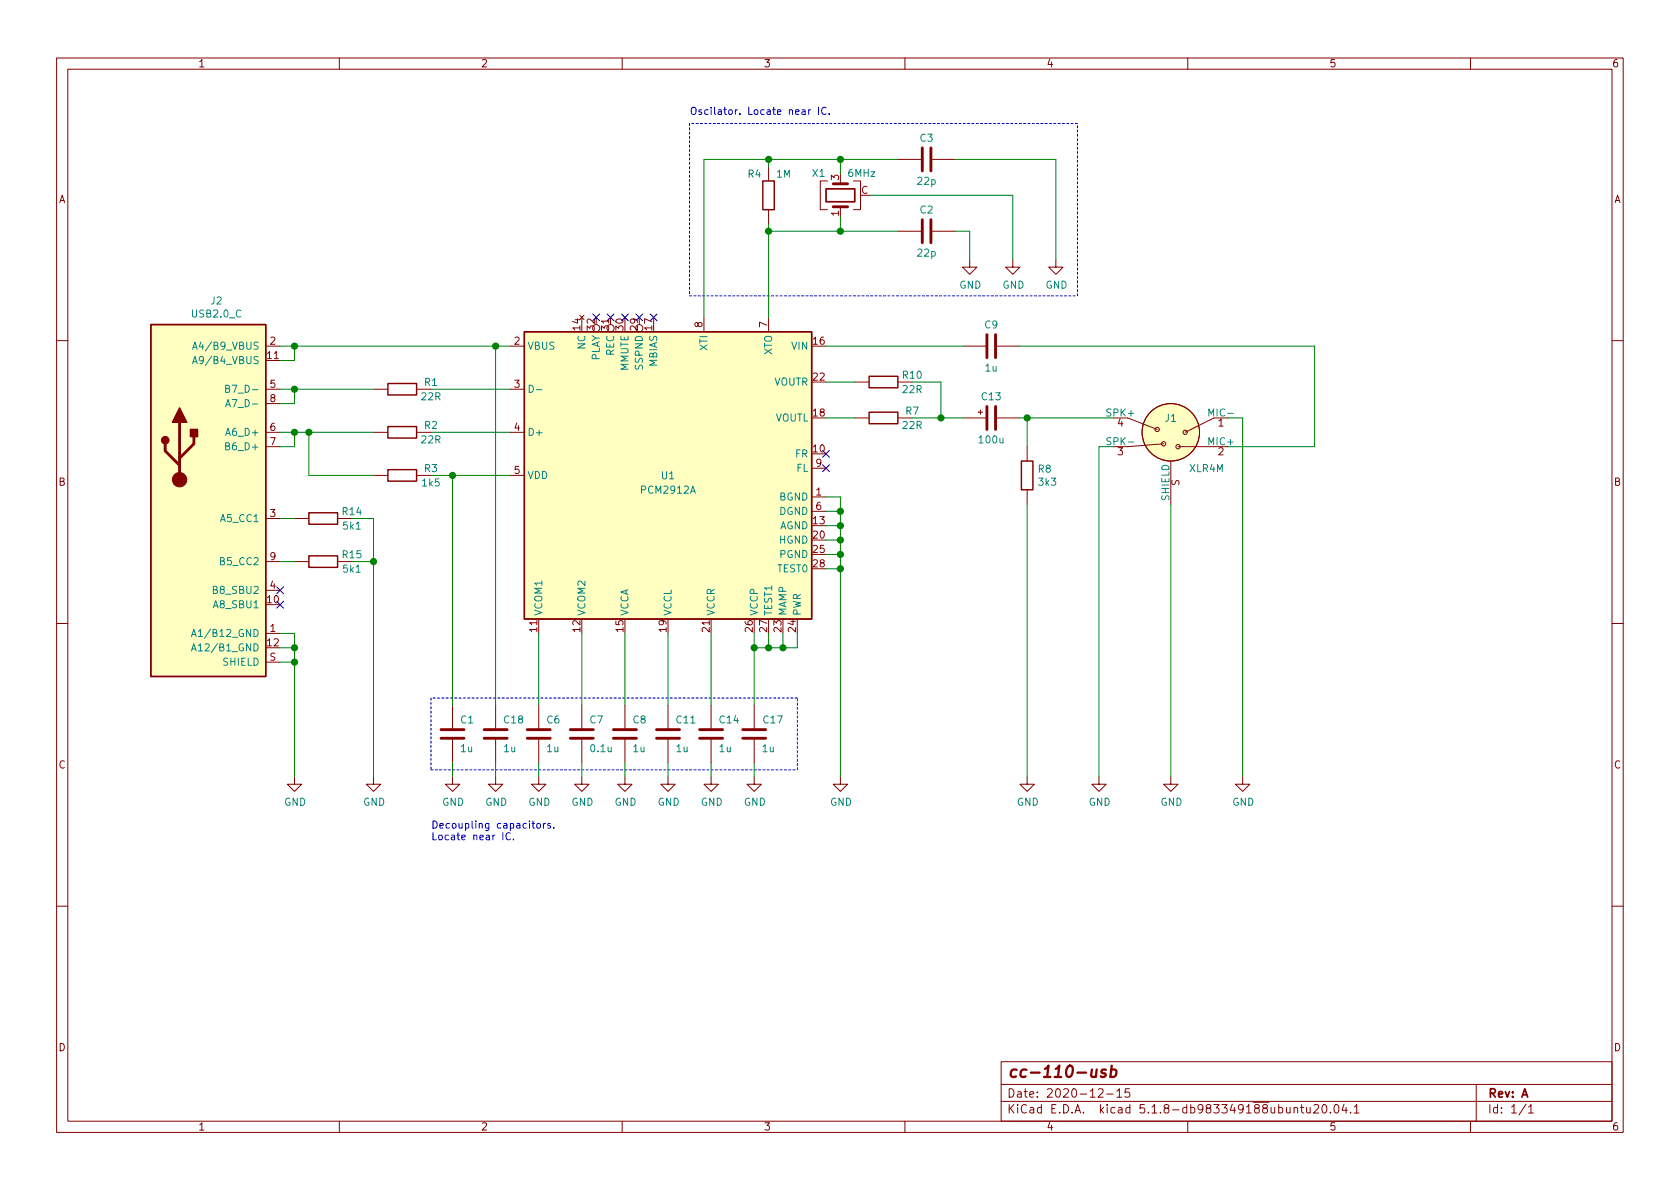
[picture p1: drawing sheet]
EESchema Schematic File Version 4
EELAYER 30 0
EELAYER END
$Descr A4 11693 8268
encoding utf-8
Sheet 1 1
Title "cc-110-usb"
Date "2020-12-15"
Rev "A"
Comp ""
Comment1 ""
Comment2 ""
Comment3 ""
Comment4 ""
$EndDescr
$Comp
L cc-110-usb:USB2.0_C J2
U 1 1
P 1450 3150
F 0 "J2" H 1507 4217 50  0000 C CNN
F 1 "USB2.0_C" H 1507 4126 50  0000 C CNN
F 2 "cc-110-usb:J_DX07S016JA1R1500" H 2450 3800 50  0001 L CNN
F 3 "https://www.jae.com/direct/topics/topics_file_download/topics_id=91780&ext_no=06&index=0&_lang=en&v=2020102214181765277209" H 1600 3350 50  0001 L CNN
F 4 "JAE Electronics" H 2450 4100 50  0001 L CNN "MFG"
F 5 "DX07S016JA1R1500" H 2450 4000 50  0001 L CNN "MPN"
F 6 "656-DX07S016JA1R1500" H 2450 3900 50  0001 L CNN "Mouser"
	1    1450 3150
	1    0    0    -1  
$EndComp
$Comp
L cc-110-usb:22R R1
U 1 1
P 2800 2700
F 0 "R1" H 3000 2750 50  0000 C CNN
F 1 "22R" H 3000 2650 50  0000 C CNN
F 2 "cc-110-usb:R_0603_0.5mm" H 3000 2600 50  0001 L CNN
F 3 "" H 2800 2700 50  0001 L CNN
F 4 "MCT06030C2209FP500" H 3000 2900 50  0001 L CNN "MPN"
F 5 "594-MCT06030C2209FP5" H 3000 2800 50  0001 L CNN "Mouser"
F 6 "Vishay" H 0   0   50  0001 C CNN "MFG"
	1    2800 2700
	1    0    0    -1  
$EndComp
$Comp
L cc-110-usb:22R R2
U 1 1
P 2800 3000
F 0 "R2" H 3000 3050 50  0000 C CNN
F 1 "22R" H 3000 2950 50  0000 C CNN
F 2 "cc-110-usb:R_0603_0.5mm" H 3000 2900 50  0001 L CNN
F 3 "" H 2800 3000 50  0001 L CNN
F 4 "MCT06030C2209FP500" H 3000 3200 50  0001 L CNN "MPN"
F 5 "594-MCT06030C2209FP5" H 3000 3100 50  0001 L CNN "Mouser"
F 6 "Vishay" H 0   0   50  0001 C CNN "MFG"
	1    2800 3000
	1    0    0    -1  
$EndComp
$Comp
L cc-110-usb:5k1 R14
U 1 1
P 2250 3600
F 0 "R14" H 2450 3650 50  0000 C CNN
F 1 "5k1" H 2450 3550 50  0000 C CNN
F 2 "cc-110-usb:R_0603_0.5mm" H 2450 3500 50  0001 L CNN
F 3 "" H 2250 3600 50  0001 L CNN
F 4 "MCT06030C5101FP500" H 2450 3800 50  0001 L CNN "MPN"
F 5 "594-MCT06030C5101FP5" H 2450 3700 50  0001 L CNN "Mouser"
F 6 "Vishay" H 0   0   50  0001 C CNN "MFG"
	1    2250 3600
	1    0    0    -1  
$EndComp
$Comp
L cc-110-usb:5k1 R15
U 1 1
P 2250 3900
F 0 "R15" H 2450 3950 50  0000 C CNN
F 1 "5k1" H 2450 3850 50  0000 C CNN
F 2 "cc-110-usb:R_0603_0.5mm" H 2450 3800 50  0001 L CNN
F 3 "" H 2250 3900 50  0001 L CNN
F 4 "MCT06030C5101FP500" H 2450 4100 50  0001 L CNN "MPN"
F 5 "594-MCT06030C5101FP5" H 2450 4000 50  0001 L CNN "Mouser"
F 6 "Vishay" H 0   0   50  0001 C CNN "MFG"
	1    2250 3900
	1    0    0    -1  
$EndComp
Wire Wire Line
	1950 2400 2050 2400
Wire Wire Line
	1950 2500 2050 2500
Wire Wire Line
	2050 2500 2050 2400
Connection ~ 2050 2400
Wire Wire Line
	1950 2700 2050 2700
Wire Wire Line
	1950 2800 2050 2800
Wire Wire Line
	2050 2800 2050 2700
Connection ~ 2050 2700
Wire Wire Line
	2050 3000 2050 3100
Wire Wire Line
	1950 3100 2050 3100
Wire Wire Line
	1950 3000 2050 3000
Connection ~ 2050 3000
$Comp
L cc-110-usb:1k5 R3
U 1 1
P 2800 3300
F 0 "R3" H 3000 3350 50  0000 C CNN
F 1 "1k5" H 3000 3250 50  0000 C CNN
F 2 "cc-110-usb:R_0603_0.5mm" H 3000 3200 50  0001 L CNN
F 3 "" H 2800 3300 50  0001 L CNN
F 4 "MCT06030C1501FP500" H 3000 3500 50  0001 L CNN "MPN"
F 5 "594-MCT06030C1501FP5" H 3000 3400 50  0001 L CNN "Mouser"
F 6 "Vishay" H 0   0   50  0001 C CNN "MFG"
	1    2800 3300
	1    0    0    -1  
$EndComp
Wire Wire Line
	2450 3600 2600 3600
Wire Wire Line
	2600 3600 2600 3900
Wire Wire Line
	2600 3900 2450 3900
$Comp
L cc-110-usb:1u C1
U 1 1
P 3150 5100
F 0 "C1" V 3050 5150 50  0000 L CNN
F 1 "1u" V 3250 5150 50  0000 L CNN
F 2 "cc-110-usb:C_0603_0.9mm" H 3250 5000 50  0001 L CNN
F 3 "" V 3150 5100 50  0001 L CNN
F 4 "CL10B105MO8NNWC" H 3250 5300 50  0001 L CNN "MPN"
F 5 "187-CL10B105MO8NNWC" H 3250 5200 50  0001 L CNN "Mouser"
F 6 "Samsung Electro-Mechanics" H 0   0   50  0001 C CNN "MFG"
	1    3150 5100
	0    1    1    0   
$EndComp
$Comp
L cc-110-usb:GND #PWR0101
U 1 1
P 3150 5400
F 0 "#PWR0101" H 3150 5150 50  0001 C CNN
F 1 "GND" H 3155 5227 50  0000 C CNN
F 2 "" H 3150 5400 50  0001 C CNN
F 3 "" H 3150 5400 50  0001 C CNN
	1    3150 5400
	1    0    0    -1  
$EndComp
$Comp
L cc-110-usb:GND #PWR0102
U 1 1
P 2600 5400
F 0 "#PWR0102" H 2600 5150 50  0001 C CNN
F 1 "GND" H 2605 5227 50  0000 C CNN
F 2 "" H 2600 5400 50  0001 C CNN
F 3 "" H 2600 5400 50  0001 C CNN
	1    2600 5400
	1    0    0    -1  
$EndComp
Wire Wire Line
	2050 3000 2150 3000
Wire Wire Line
	2150 3300 2150 3000
Connection ~ 2150 3000
Wire Wire Line
	2050 2400 3450 2400
NoConn ~ 1950 4100
NoConn ~ 1950 4200
$Comp
L cc-110-usb:GND #PWR0103
U 1 1
P 2050 5400
F 0 "#PWR0103" H 2050 5150 50  0001 C CNN
F 1 "GND" H 2055 5227 50  0000 C CNN
F 2 "" H 2050 5400 50  0001 C CNN
F 3 "" H 2050 5400 50  0001 C CNN
	1    2050 5400
	1    0    0    -1  
$EndComp
Wire Wire Line
	2050 5400 2050 4600
Wire Wire Line
	2050 4400 1950 4400
Wire Wire Line
	1950 4500 2050 4500
Connection ~ 2050 4500
Wire Wire Line
	2050 4500 2050 4400
Wire Wire Line
	1950 4600 2050 4600
Connection ~ 2050 4600
Wire Wire Line
	2050 4600 2050 4500
Wire Wire Line
	3150 5300 3150 5400
Connection ~ 2600 3900
Wire Wire Line
	2600 3900 2600 5400
Wire Wire Line
	3150 3300 3150 4900
$Comp
L cc-110-usb:1u C18
U 1 1
P 3450 5100
F 0 "C18" V 3350 5150 50  0000 L CNN
F 1 "1u" V 3550 5150 50  0000 L CNN
F 2 "cc-110-usb:C_0603_0.9mm" H 3550 5000 50  0001 L CNN
F 3 "" V 3450 5100 50  0001 L CNN
F 4 "CL10B105MO8NNWC" H 3550 5300 50  0001 L CNN "MPN"
F 5 "187-CL10B105MO8NNWC" H 3550 5200 50  0001 L CNN "Mouser"
F 6 "Samsung Electro-Mechanics" H 0   0   50  0001 C CNN "MFG"
	1    3450 5100
	0    1    1    0   
$EndComp
Wire Wire Line
	3450 4900 3450 2400
$Comp
L cc-110-usb:GND #PWR0104
U 1 1
P 3450 5400
F 0 "#PWR0104" H 3450 5150 50  0001 C CNN
F 1 "GND" H 3455 5227 50  0000 C CNN
F 2 "" H 3450 5400 50  0001 C CNN
F 3 "" H 3450 5400 50  0001 C CNN
	1    3450 5400
	1    0    0    -1  
$EndComp
Wire Wire Line
	3450 5400 3450 5300
$Comp
L cc-110-usb:1u C11
U 1 1
P 4650 5100
F 0 "C11" V 4550 5150 50  0000 L CNN
F 1 "1u" V 4750 5150 50  0000 L CNN
F 2 "cc-110-usb:C_0603_0.9mm" H 4750 5000 50  0001 L CNN
F 3 "" V 4650 5100 50  0001 L CNN
F 4 "CL10B105MO8NNWC" H 4750 5300 50  0001 L CNN "MPN"
F 5 "187-CL10B105MO8NNWC" H 4750 5200 50  0001 L CNN "Mouser"
F 6 "Samsung Electro-Mechanics" H 0   0   50  0001 C CNN "MFG"
	1    4650 5100
	0    1    1    0   
$EndComp
$Comp
L cc-110-usb:1u C8
U 1 1
P 4350 5100
F 0 "C8" V 4250 5150 50  0000 L CNN
F 1 "1u" V 4450 5150 50  0000 L CNN
F 2 "cc-110-usb:C_0603_0.9mm" H 4450 5000 50  0001 L CNN
F 3 "" V 4350 5100 50  0001 L CNN
F 4 "CL10B105MO8NNWC" H 4450 5300 50  0001 L CNN "MPN"
F 5 "187-CL10B105MO8NNWC" H 4450 5200 50  0001 L CNN "Mouser"
F 6 "Samsung Electro-Mechanics" H 0   0   50  0001 C CNN "MFG"
	1    4350 5100
	0    1    1    0   
$EndComp
$Comp
L cc-110-usb:1u C14
U 1 1
P 4950 5100
F 0 "C14" V 4850 5150 50  0000 L CNN
F 1 "1u" V 5050 5150 50  0000 L CNN
F 2 "cc-110-usb:C_0603_0.9mm" H 5050 5000 50  0001 L CNN
F 3 "" V 4950 5100 50  0001 L CNN
F 4 "CL10B105MO8NNWC" H 5050 5300 50  0001 L CNN "MPN"
F 5 "187-CL10B105MO8NNWC" H 5050 5200 50  0001 L CNN "Mouser"
F 6 "Samsung Electro-Mechanics" H 0   0   50  0001 C CNN "MFG"
	1    4950 5100
	0    1    1    0   
$EndComp
$Comp
L cc-110-usb:PCM2912A U1
U 1 1
P 4650 3300
F 0 "U1" H 4650 3300 50  0000 C CNN
F 1 "PCM2912A" H 4650 3200 50  0000 C CNN
F 2 "cc-110-usb:U_TQFP-32_7x7mm_P0.8mm" H 5300 4000 50  0001 L CNN
F 3 "https://www.ti.com/lit/ds/symlink/pcm2912a.pdf" H 4650 3300 50  0001 L CNN
F 4 "Texas Instruments" H 5300 4300 50  0001 L CNN "MFG"
F 5 "PCM2912APJTR" H 5300 4200 50  0001 L CNN "MPN"
F 6 "595-PCM2912APJTR" H 5300 4100 50  0001 L CNN "Mouser"
	1    4650 3300
	1    0    0    -1  
$EndComp
Wire Wire Line
	3450 2400 3550 2400
Connection ~ 3450 2400
Wire Wire Line
	3550 3300 3150 3300
$Comp
L cc-110-usb:0.1u C7
U 1 1
P 4050 5100
F 0 "C7" V 3950 5150 50  0000 L CNN
F 1 "0.1u" V 4150 5150 50  0000 L CNN
F 2 "cc-110-usb:C_0603_0.9mm" H 4150 5000 50  0001 L CNN
F 3 "" V 4050 5100 50  0001 L CNN
F 4 "CL10B104KO8NNNC" H 4150 5300 50  0001 L CNN "MPN"
F 5 "187-CL10B104KO8NNNC" H 4150 5200 50  0001 L CNN "Mouser"
F 6 "Samsung Electro-Mechanics" H 0   0   50  0001 C CNN "MFG"
	1    4050 5100
	0    1    1    0   
$EndComp
$Comp
L cc-110-usb:1u C17
U 1 1
P 5250 5100
F 0 "C17" V 5150 5150 50  0000 L CNN
F 1 "1u" V 5350 5150 50  0000 L CNN
F 2 "cc-110-usb:C_0603_0.9mm" H 5350 5000 50  0001 L CNN
F 3 "" V 5250 5100 50  0001 L CNN
F 4 "CL10B105MO8NNWC" H 5350 5300 50  0001 L CNN "MPN"
F 5 "187-CL10B105MO8NNWC" H 5350 5200 50  0001 L CNN "Mouser"
F 6 "Samsung Electro-Mechanics" H 0   0   50  0001 C CNN "MFG"
	1    5250 5100
	0    1    1    0   
$EndComp
$Comp
L cc-110-usb:GND #PWR0105
U 1 1
P 3750 5400
F 0 "#PWR0105" H 3750 5150 50  0001 C CNN
F 1 "GND" H 3755 5227 50  0000 C CNN
F 2 "" H 3750 5400 50  0001 C CNN
F 3 "" H 3750 5400 50  0001 C CNN
	1    3750 5400
	1    0    0    -1  
$EndComp
$Comp
L cc-110-usb:GND #PWR0106
U 1 1
P 4050 5400
F 0 "#PWR0106" H 4050 5150 50  0001 C CNN
F 1 "GND" H 4055 5227 50  0000 C CNN
F 2 "" H 4050 5400 50  0001 C CNN
F 3 "" H 4050 5400 50  0001 C CNN
	1    4050 5400
	1    0    0    -1  
$EndComp
$Comp
L cc-110-usb:GND #PWR0107
U 1 1
P 4350 5400
F 0 "#PWR0107" H 4350 5150 50  0001 C CNN
F 1 "GND" H 4355 5227 50  0000 C CNN
F 2 "" H 4350 5400 50  0001 C CNN
F 3 "" H 4350 5400 50  0001 C CNN
	1    4350 5400
	1    0    0    -1  
$EndComp
$Comp
L cc-110-usb:GND #PWR0108
U 1 1
P 4650 5400
F 0 "#PWR0108" H 4650 5150 50  0001 C CNN
F 1 "GND" H 4655 5227 50  0000 C CNN
F 2 "" H 4650 5400 50  0001 C CNN
F 3 "" H 4650 5400 50  0001 C CNN
	1    4650 5400
	1    0    0    -1  
$EndComp
$Comp
L cc-110-usb:GND #PWR0109
U 1 1
P 4950 5400
F 0 "#PWR0109" H 4950 5150 50  0001 C CNN
F 1 "GND" H 4955 5227 50  0000 C CNN
F 2 "" H 4950 5400 50  0001 C CNN
F 3 "" H 4950 5400 50  0001 C CNN
	1    4950 5400
	1    0    0    -1  
$EndComp
$Comp
L cc-110-usb:GND #PWR0110
U 1 1
P 5250 5400
F 0 "#PWR0110" H 5250 5150 50  0001 C CNN
F 1 "GND" H 5255 5227 50  0000 C CNN
F 2 "" H 5250 5400 50  0001 C CNN
F 3 "" H 5250 5400 50  0001 C CNN
	1    5250 5400
	1    0    0    -1  
$EndComp
Wire Wire Line
	3750 4400 3750 4900
Wire Wire Line
	4050 4900 4050 4400
Wire Wire Line
	4350 4400 4350 4900
Wire Wire Line
	4650 4900 4650 4400
Wire Wire Line
	4950 4400 4950 4900
Wire Wire Line
	5250 4900 5250 4500
Wire Wire Line
	5350 4400 5350 4500
Wire Wire Line
	5350 4500 5250 4500
Connection ~ 5250 4500
Wire Wire Line
	5250 4500 5250 4400
Wire Wire Line
	5450 4400 5450 4500
Wire Wire Line
	5450 4500 5350 4500
Connection ~ 5350 4500
Wire Wire Line
	5550 4400 5550 4500
Wire Wire Line
	5550 4500 5450 4500
Connection ~ 5450 4500
$Comp
L cc-110-usb:GND #PWR0111
U 1 1
P 5850 5400
F 0 "#PWR0111" H 5850 5150 50  0001 C CNN
F 1 "GND" H 5855 5227 50  0000 C CNN
F 2 "" H 5850 5400 50  0001 C CNN
F 3 "" H 5850 5400 50  0001 C CNN
	1    5850 5400
	1    0    0    -1  
$EndComp
Wire Wire Line
	3750 5300 3750 5400
Wire Wire Line
	4050 5400 4050 5300
Wire Wire Line
	4350 5300 4350 5400
Wire Wire Line
	4650 5400 4650 5300
Wire Wire Line
	4950 5300 4950 5400
Wire Wire Line
	5250 5400 5250 5300
Wire Notes Line
	3000 5350 5550 5350
Wire Notes Line
	5550 5350 5550 4850
Wire Notes Line
	5550 4850 3000 4850
Wire Notes Line
	3000 4850 3000 5350
Text Notes 3000 5850 0    50   ~ 0
Decoupling capacitors.\nLocate near IC. 
Wire Wire Line
	5750 3450 5850 3450
Wire Wire Line
	5850 3450 5850 3550
Wire Wire Line
	5850 3550 5750 3550
Wire Wire Line
	5750 3650 5850 3650
Wire Wire Line
	5850 3650 5850 3550
Connection ~ 5850 3550
Wire Wire Line
	5750 3750 5850 3750
Wire Wire Line
	5850 3750 5850 3650
Connection ~ 5850 3650
Wire Wire Line
	5750 3850 5850 3850
Wire Wire Line
	5850 3850 5850 3750
Connection ~ 5850 3750
Wire Wire Line
	5750 3950 5850 3950
Wire Wire Line
	5850 3950 5850 3850
Connection ~ 5850 3850
Wire Wire Line
	5850 3950 5850 5400
Connection ~ 5850 3950
$Comp
L cc-110-usb:GND #PWR0112
U 1 1
P 8150 5400
F 0 "#PWR0112" H 8150 5150 50  0001 C CNN
F 1 "GND" H 8155 5227 50  0000 C CNN
F 2 "" H 8150 5400 50  0001 C CNN
F 3 "" H 8150 5400 50  0001 C CNN
	1    8150 5400
	1    0    0    -1  
$EndComp
$Comp
L cc-110-usb:GND #PWR0113
U 1 1
P 8650 5400
F 0 "#PWR0113" H 8650 5150 50  0001 C CNN
F 1 "GND" H 8655 5227 50  0000 C CNN
F 2 "" H 8650 5400 50  0001 C CNN
F 3 "" H 8650 5400 50  0001 C CNN
	1    8650 5400
	1    0    0    -1  
$EndComp
$Comp
L cc-110-usb:GND #PWR0114
U 1 1
P 7650 5400
F 0 "#PWR0114" H 7650 5150 50  0001 C CNN
F 1 "GND" H 7655 5227 50  0000 C CNN
F 2 "" H 7650 5400 50  0001 C CNN
F 3 "" H 7650 5400 50  0001 C CNN
	1    7650 5400
	1    0    0    -1  
$EndComp
$Comp
L cc-110-usb:3k3 R8
U 1 1
P 7150 3300
F 0 "R8" V 7104 3370 50  0000 L CNN
F 1 "3k3" V 7195 3370 50  0000 L CNN
F 2 "cc-110-usb:R_0603_0.5mm" H 7350 3200 50  0001 L CNN
F 3 "" H 7150 3300 50  0001 L CNN
F 4 "MCT06030C3301FP500" H 7350 3500 50  0001 L CNN "MPN"
F 5 "594-MCT06030C3301FP5" H 7350 3400 50  0001 L CNN "Mouser"
F 6 "Vishay" H 0   0   50  0001 C CNN "MFG"
	1    7150 3300
	0    1    1    0   
$EndComp
$Comp
L cc-110-usb:100u C13
U 1 1
P 6900 2900
F 0 "C13" H 6900 3050 50  0000 C CNN
F 1 "100u" H 6900 2750 50  0000 C CNN
F 2 "cc-110-usb:C_6.3x7.7mm" H 7000 2800 50  0001 L CNN
F 3 "" V 6900 2900 50  0001 L CNN
F 4 "UWT1V101MCL1GS" H 7000 3100 50  0001 L CNN "MPN"
F 5 "647-UWT1V101MCL1S" H 7000 3000 50  0001 L CNN "Mouser"
F 6 "Nichicon" H 0   0   50  0001 C CNN "MFG"
	1    6900 2900
	1    0    0    -1  
$EndComp
$Comp
L cc-110-usb:1u C9
U 1 1
P 6900 2400
F 0 "C9" H 6900 2550 50  0000 C CNN
F 1 "1u" H 6900 2250 50  0000 C CNN
F 2 "cc-110-usb:C_0603_0.9mm" H 7000 2300 50  0001 L CNN
F 3 "" V 6900 2400 50  0001 L CNN
F 4 "CL10B105MO8NNWC" H 7000 2600 50  0001 L CNN "MPN"
F 5 "187-CL10B105MO8NNWC" H 7000 2500 50  0001 L CNN "Mouser"
F 6 "Samsung Electro-Mechanics" H 0   0   50  0001 C CNN "MFG"
	1    6900 2400
	1    0    0    -1  
$EndComp
$Comp
L cc-110-usb:XLR4M J1
U 1 1
P 8150 3000
F 0 "J1" H 8150 3100 50  0000 C CNN
F 1 "XLR4M" H 7900 2750 50  0000 C CNN
F 2 "cc-110-usb:J_NC4MAH" H 8700 3200 50  0001 L CNN
F 3 "https://www.neutrik.com/en/product/nc4mah.pdf" H 8150 3000 50  0001 L CNN
F 4 "Neutrik" H 8700 3500 50  0001 L CNN "MFG"
F 5 "NC4MAH" H 8700 3400 50  0001 L CNN "MPN"
F 6 "568-NC4MAH" H 8700 3300 50  0001 L CNN "Mouser"
	1    8150 3000
	-1   0    0    -1  
$EndComp
Wire Wire Line
	7100 2900 7150 2900
Wire Wire Line
	7150 2900 7150 3100
$Comp
L cc-110-usb:GND #PWR0116
U 1 1
P 7150 5400
F 0 "#PWR0116" H 7150 5150 50  0001 C CNN
F 1 "GND" H 7155 5227 50  0000 C CNN
F 2 "" H 7150 5400 50  0001 C CNN
F 3 "" H 7150 5400 50  0001 C CNN
	1    7150 5400
	1    0    0    -1  
$EndComp
Wire Wire Line
	7650 3100 7750 3100
Wire Wire Line
	8550 2900 8650 2900
Wire Wire Line
	9150 3100 8550 3100
Wire Wire Line
	7150 3500 7150 5400
Wire Wire Line
	1950 3600 2050 3600
Wire Wire Line
	2050 3900 1950 3900
Wire Wire Line
	2050 2700 2600 2700
Wire Wire Line
	2150 3000 2600 3000
Wire Wire Line
	2150 3300 2600 3300
Wire Wire Line
	3000 3300 3150 3300
Connection ~ 3150 3300
Wire Wire Line
	3000 3000 3550 3000
Wire Wire Line
	3550 2700 3000 2700
Wire Wire Line
	5750 2400 6700 2400
$Comp
L cc-110-usb:6MHz X1
U 1 1
P 5850 1350
F 0 "X1" V 6000 1450 50  0000 L CNN
F 1 "6MHz" V 6000 1100 50  0000 L CNN
F 2 "cc-110-usb:X_7050_1.3mm" H 6000 1050 50  0001 L CNN
F 3 "https://abracon.com/Resonators/ABMM.pdf" H 5850 1350 50  0001 L CNN
F 4 "Abracon LLC" H 6000 1700 50  0001 L CNN "MFG"
F 5 "ABMM-6.000MHZ-B2-T" H 6000 1600 50  0001 L CNN "MPN"
F 6 "815-ABMM-6-B2-T" H 6000 1500 50  0001 L CNN "Mouser"
	1    5850 1350
	0    -1   -1   0   
$EndComp
$Comp
L cc-110-usb:22p C3
U 1 1
P 6450 1100
F 0 "C3" H 6450 1250 50  0000 C CNN
F 1 "22p" H 6450 950 50  0000 C CNN
F 2 "cc-110-usb:C_0603_0.9mm" H 6550 1000 50  0001 L CNN
F 3 "" V 6450 1100 50  0001 L CNN
F 4 "CL10C220JB8NNNC" H 6550 1300 50  0001 L CNN "MPN"
F 5 "187-CL10C220JB8NNNC" H 6550 1200 50  0001 L CNN "Mouser"
F 6 "Samsung Electro-Mechanics" H 0   0   50  0001 C CNN "MFG"
	1    6450 1100
	1    0    0    -1  
$EndComp
$Comp
L cc-110-usb:22p C2
U 1 1
P 6450 1600
F 0 "C2" H 6450 1750 50  0000 C CNN
F 1 "22p" H 6450 1450 50  0000 C CNN
F 2 "cc-110-usb:C_0603_0.9mm" H 6550 1500 50  0001 L CNN
F 3 "" V 6450 1600 50  0001 L CNN
F 4 "CL10C220JB8NNNC" H 6550 1800 50  0001 L CNN "MPN"
F 5 "187-CL10C220JB8NNNC" H 6550 1700 50  0001 L CNN "Mouser"
F 6 "Samsung Electro-Mechanics" H 0   0   50  0001 C CNN "MFG"
	1    6450 1600
	1    0    0    -1  
$EndComp
$Comp
L cc-110-usb:1M R4
U 1 1
P 5350 1350
F 0 "R4" V 5200 1200 50  0000 L CNN
F 1 "1M" V 5200 1400 50  0000 L CNN
F 2 "cc-110-usb:R_0603_0.5mm" H 5550 1250 50  0001 L CNN
F 3 "" H 5350 1350 50  0001 L CNN
F 4 "MCT06030C1004FP500" H 5550 1550 50  0001 L CNN "MPN"
F 5 "594-MCT06030C1004FP5" H 5550 1450 50  0001 L CNN "Mouser"
F 6 "Vishay" H 0   0   50  0001 C CNN "MFG"
	1    5350 1350
	0    1    1    0   
$EndComp
Wire Wire Line
	5850 1600 5350 1600
$Comp
L cc-110-usb:GND #PWR0121
U 1 1
P 7050 1800
F 0 "#PWR0121" H 7050 1550 50  0001 C CNN
F 1 "GND" H 7055 1627 50  0000 C CNN
F 2 "" H 7050 1800 50  0001 C CNN
F 3 "" H 7050 1800 50  0001 C CNN
	1    7050 1800
	1    0    0    -1  
$EndComp
$Comp
L cc-110-usb:GND #PWR0122
U 1 1
P 6750 1800
F 0 "#PWR0122" H 6750 1550 50  0001 C CNN
F 1 "GND" H 6755 1627 50  0000 C CNN
F 2 "" H 6750 1800 50  0001 C CNN
F 3 "" H 6750 1800 50  0001 C CNN
	1    6750 1800
	1    0    0    -1  
$EndComp
$Comp
L cc-110-usb:GND #PWR0123
U 1 1
P 7350 1800
F 0 "#PWR0123" H 7350 1550 50  0001 C CNN
F 1 "GND" H 7355 1627 50  0000 C CNN
F 2 "" H 7350 1800 50  0001 C CNN
F 3 "" H 7350 1800 50  0001 C CNN
	1    7350 1800
	1    0    0    -1  
$EndComp
Wire Wire Line
	5850 1100 5850 1200
Wire Wire Line
	5850 1500 5850 1600
Wire Wire Line
	4900 1100 5350 1100
Wire Wire Line
	5350 1150 5350 1100
Connection ~ 5350 1100
Wire Wire Line
	5350 1100 5850 1100
Wire Wire Line
	5350 1550 5350 1600
Connection ~ 5350 1600
Wire Wire Line
	4900 1100 4900 2200
Wire Wire Line
	5350 1600 5350 2200
Connection ~ 5850 1100
Wire Wire Line
	6750 1600 6650 1600
Wire Wire Line
	5850 1100 6250 1100
Wire Wire Line
	6250 1600 5850 1600
Connection ~ 5850 1600
Wire Wire Line
	6050 1350 7050 1350
Wire Wire Line
	6650 1100 7350 1100
Wire Wire Line
	6750 1600 6750 1800
Wire Wire Line
	7050 1800 7050 1350
Wire Wire Line
	7350 1100 7350 1800
Wire Notes Line
	4800 2050 7500 2050
Wire Notes Line
	7500 2050 7500 850 
Wire Notes Line
	7500 850  4800 850 
Wire Notes Line
	4800 850  4800 2050
Text Notes 4800 800  0    50   ~ 0
Oscilator. Locate near IC. 
NoConn ~ 4150 2200
NoConn ~ 4250 2200
NoConn ~ 4350 2200
NoConn ~ 4450 2200
NoConn ~ 4550 2200
Wire Wire Line
	5750 2650 5950 2650
Wire Wire Line
	8650 5400 8650 2900
Wire Wire Line
	8150 3500 8150 5400
Wire Wire Line
	7650 5400 7650 3100
Wire Wire Line
	5750 2900 5950 2900
$Comp
L cc-110-usb:22R R10
U 1 1
P 6150 2650
F 0 "R10" H 6350 2700 50  0000 C CNN
F 1 "22R" H 6350 2600 50  0000 C CNN
F 2 "cc-110-usb:R_0603_0.5mm" H 6350 2550 50  0001 L CNN
F 3 "" H 6150 2650 50  0001 L CNN
F 4 "MCT06030C2209FP500" H 6350 2850 50  0001 L CNN "MPN"
F 5 "594-MCT06030C2209FP5" H 6350 2750 50  0001 L CNN "Mouser"
F 6 "Vishay" H 0   0   50  0001 C CNN "MFG"
	1    6150 2650
	1    0    0    -1  
$EndComp
$Comp
L cc-110-usb:22R R7
U 1 1
P 6150 2900
F 0 "R7" H 6350 2950 50  0000 C CNN
F 1 "22R" H 6350 2850 50  0000 C CNN
F 2 "cc-110-usb:R_0603_0.5mm" H 6350 2800 50  0001 L CNN
F 3 "" H 6150 2900 50  0001 L CNN
F 4 "MCT06030C2209FP500" H 6350 3100 50  0001 L CNN "MPN"
F 5 "594-MCT06030C2209FP5" H 6350 3000 50  0001 L CNN "Mouser"
F 6 "Vishay" H 0   0   50  0001 C CNN "MFG"
	1    6150 2900
	1    0    0    -1  
$EndComp
Wire Wire Line
	6350 2650 6550 2650
Wire Wire Line
	6550 2650 6550 2900
Wire Wire Line
	6550 2900 6350 2900
NoConn ~ 5750 3150
NoConn ~ 5750 3250
Wire Wire Line
	9150 2400 9150 3100
Wire Wire Line
	6700 2900 6550 2900
Connection ~ 6550 2900
Wire Wire Line
	7100 2400 9150 2400
Wire Wire Line
	7150 2900 7750 2900
Connection ~ 7150 2900
$Comp
L cc-110-usb:1u C6
U 1 1
P 3750 5100
F 0 "C6" V 3650 5150 50  0000 L CNN
F 1 "1u" V 3850 5150 50  0000 L CNN
F 2 "cc-110-usb:C_0603_0.9mm" H 3850 5000 50  0001 L CNN
F 3 "" V 3750 5100 50  0001 L CNN
F 4 "CL10B105MO8NNWC" H 3850 5300 50  0001 L CNN "MPN"
F 5 "187-CL10B105MO8NNWC" H 3850 5200 50  0001 L CNN "Mouser"
F 6 "Samsung Electro-Mechanics" H 0   0   50  0001 C CNN "MFG"
	1    3750 5100
	0    1    1    0   
$EndComp
$EndSCHEMATC
